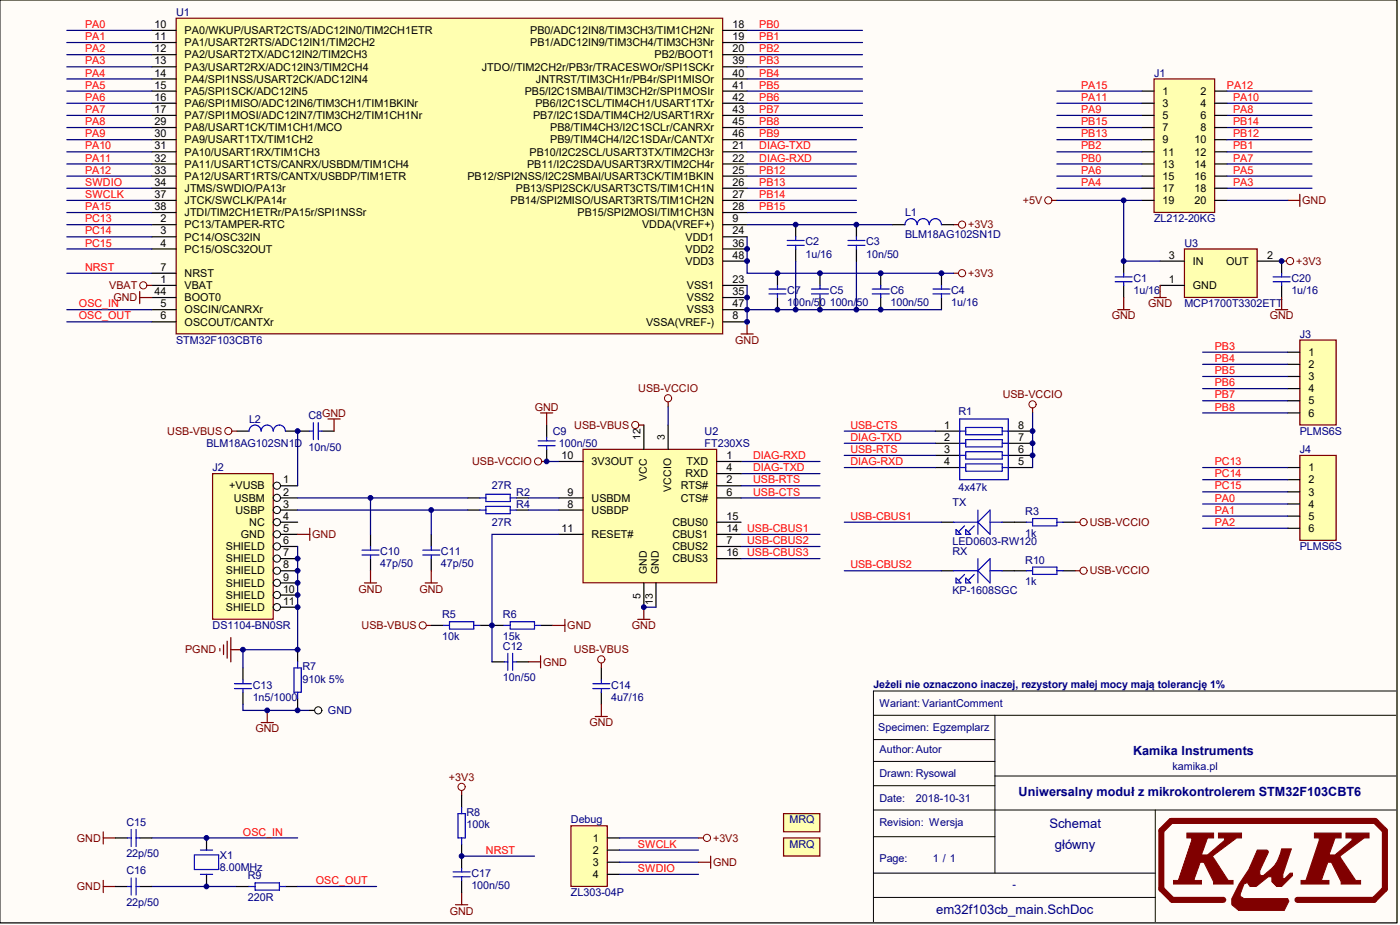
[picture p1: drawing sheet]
# Altium project em32f103cb.PrjPcb
NazwaProjektu: Uniwersalny modu³ z mikrokontrolerem STM32F103CBT6
1 sheet, 44 parts. Net scope: global (net labels, ports and power ports of the same name join across sheets).
Board files: em32f103cb.PcbDoc, em32f103cbf.PcbDoc

## Sheet em32f103cb_main.SchDoc
size A4; Organization: LARS Co Sp. J. K. Łagutko, A. Roman, J. Belino-Studziński; Address1: ul. Puławska 34 bud.6; Address2: 05-500 Piaseczno; Address3: telefony : (48-22) 750 66 01, 750 66 02, 750 66 03; Address4: E-mail:office@larsco.com.pl; SheetNumber: 1; SheetTotal: 1; Date: YYYY-MM-DD; CompanyName: LARS; _Wersja: -; _Wykonanie: -; _NazwaPlyty: SL_COMM_STER_v2_0; _NazwaWyrobu: Street lamp; _Rewizja: 2.0; _Konstruowal: Miroslaw Lach; _Opracowal: Miroslaw Lach; PageSetup: Record=PageOptionsŽCenterHorizontal=TrueŽCenterVertical=TrueŽPrintScale=0.97ŽXCorrection=1.00ŽYCorrection=1.00ŽPrintKind=0ŽBorderSize=5000000ŽLeftOffset=0ŽBottomOffset=0ŽOrientation=2ŽPaperLength=1000ŽPaperWidth=1000ŽScale=100ŽPaperSource=7ŽPrintQuality=-4ŽMediaType=1ŽDitherType=10ŽPaperKind=A4ŽPrintScaleMode=1; _NazwaDokumentu: SL_COMM_STER_v2_0; _RoHS: -; _Uwagi: -; Subtitle0: Schemat; Subtitle1: główny; LotOfPieces: 1

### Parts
C1  OtherParams: 1u/16  [0603-IPC]  (hidden comment: CL10B105KO8NNNC)
C2  OtherParams: 1u/16  [0603-IPC]  (hidden comment: CL10B105KO8NNNC)
C3  OtherParams: 10n/50  [0603-IPC]  (hidden comment: 06035C103KAT2A)
C4  OtherParams: 1u/16  [0603-IPC]  (hidden comment: CL10B105KO8NNNC)
C5  OtherParams: 100n/50  [0603-IPC]  (hidden comment: CL10B104JB8NNNC)
C6  OtherParams: 100n/50  [0603-IPC]  (hidden comment: CL10B104JB8NNNC)
C7  OtherParams: 100n/50  [0603-IPC]  (hidden comment: CL10B104JB8NNNC)
C8  OtherParams: 10n/50  [0603-IPC]  (hidden comment: 06035C103KAT2A)
C9  OtherParams: 100n/50  [0603-IPC]  (hidden comment: CL10B104JB8NNNC)
C10  OtherParams: 47p/50  [0603-IPC]  (hidden comment: CC0603JRNPO9BN470)
C11  OtherParams: 47p/50  [0603-IPC]  (hidden comment: CC0603JRNPO9BN470)
C12  OtherParams: 10n/50  [0603-IPC]  (hidden comment: 06035C103KAT2A)
C13  OtherParams: 1n5/1000  [1210]  (hidden comment: MCCA000836)
C14  OtherParams: 4u7/16  [0805]  (hidden comment: 0805YC475KAT2A)
C15  OtherParams: 22p/50  [0805]  (hidden comment: CL21C220JBANNNC)
C16  OtherParams: 22p/50  [0805]  (hidden comment: CL21C220JBANNNC)
C17  OtherParams: 100n/50  [0603-IPC]  (hidden comment: CL10B104JB8NNNC)
C20  OtherParams: 1u/16  [0603-IPC]  (hidden comment: CL10B105KO8NNNC)
Debug  ZL303-04P  [PLMS4S]
GND  LST1506  [LST1506]  (value not drawn)
J1  ZL212-20KG  [PLD20R]
J2  DS1104-BN0SR  [USBMS1B5]
J3  PLMS6S  [PLMS6S]
J4  PLMS6S  [PLMS6S]
L1  BLM18AG102SN1D  [0603-IPC]
L2  BLM18AG102SN1D  [0603-IPC]
LOGO1  MRQ_1_8  [MRQ_1_8]  (value not drawn)  (no BOM)
LOGO2  MRQ_1_8  [MRQ_1_8]  (value not drawn)  (no BOM)
R1  4x47k  [1206RP]
R2  OtherParams: 27R  [0603-IPC]  (hidden comment: 0603SAF270JT5E)
R3  OtherParams: 1k  [0603-IPC]  (hidden comment: 0603SAF1001T5E)
R4  OtherParams: 27R  [0603-IPC]  (hidden comment: 0603SAF270JT5E)
R5  OtherParams: 10k  [0603-IPC]  (hidden comment: 0603WGF10KT5E)
R6  OtherParams: 15k  [0603-IPC]  (hidden comment: 0603WGF15KT5E)
R7  OtherParams: 910k 5%  [2512]  (hidden comment: 25121WJ 910K T5E)
R8  OtherParams: 100k  [0805]  (hidden comment: 0805WAF 100K T5E)
R9  OtherParams: 220R  [0805]  (hidden comment: 0805WAF 220R T5E)
R10  OtherParams: 1k  [0603-IPC]  (hidden comment: 0603SAF1001T5E)
RX  KP-1608SGC  [D0603]
TX  LED0603-RW120  [D0603]
U1  STM32F103CBT6  [MS-026ABC]
U2  FT230XS  [MO-137AB]
U3  MCP1700T3302ETT  [SOT23-3]
X1  8.00MHz  [HC49SMP]

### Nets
+3V3: C4.1 C5.1 C6.1 C7.1 C20.1 Debug.1 L1.2 R8.1 U1.24(VDD1) U1.36(VDD2) U1.48(VDD3) U3.2(OUT)
+5V: C1.1 J1.19 U3.3(IN)
GND: C1.2 C2.2 C3.2 C4.2 C5.2 C6.2 C7.2 C8.1 C9.1 C10.2 C11.2 C12.1 C13.2 C14.2 C15.1 C16.1 C17.2 C20.2 Debug.3 GND.1 J1.20 J2.5(GND) R6.2 R7.2 U1.8(VSSA(VREF-)) U1.23(VSS1) U1.35(VSS2) U1.44(BOOT0) U1.47(VSS3) U2.5(GND) U2.13(GND) U3.1(GND)
PGND: C13.1 J2.6(SHIELD) J2.7(SHIELD) J2.8(SHIELD) J2.9(SHIELD) J2.10(SHIELD) J2.11(SHIELD) R7.1
USB-VBUS: C14.1 L2.2 R5.1 U2.12(VCC)
USB-VCCIO: C9.2 R1.5(R5) R1.6(R6) R1.7(R7) R1.8(R8) R3.2 R10.2 U2.3(VCCIO) U2.10(3V3OUT)
VBAT: U1.1(VBAT)
DIAG-RXD: R1.4(R4) U1.22(PB11/I2C2SDA/USART3RX/TIM2CH4r) U2.1(TXD)
DIAG-TXD: R1.2(R2) U1.21(PB10/I2C2SCL/USART3TX/TIM2CH3r) U2.4(RXD)
NRST: C17.1 R8.2 U1.7(NRST)
OSC_IN: C15.2 U1.5(OSCIN/CANRXr) X1.1
OSC_OUT: R9.2 U1.6(OSCOUT/CANTXr)
PA0: J4.4 U1.10(PA0/WKUP/USART2CTS/ADC12IN0/TIM2CH1ETR)
PA1: J4.5 U1.11(PA1/USART2RTS/ADC12IN1/TIM2CH2)
PA2: J4.6 U1.12(PA2/USART2TX/ADC12IN2/TIM2CH3)
PA3: J1.18 U1.13(PA3/USART2RX/ADC12IN3/TIM2CH4)
PA4: J1.17 U1.14(PA4/SPI1NSS/USART2CK/ADC12IN4)
PA5: J1.16 U1.15(PA5/SPI1SCK/ADC12IN5)
PA6: J1.15 U1.16(PA6/SPI1MISO/ADC12IN6/TIM3CH1/TIM1BKINr)
PA7: J1.14 U1.17(PA7/SPI1MOSI/ADC12IN7/TIM3CH2/TIM1CH1Nr)
PA8: J1.6 U1.29(PA8/USART1CK/TIM1CH1/MCO)
PA9: J1.5 U1.30(PA9/USART1TX/TIM1CH2)
PA10: J1.4 U1.31(PA10/USART1RX/TIM1CH3)
PA11: J1.3 U1.32(PA11/USART1CTS/CANRX/USBDM/TIM1CH4)
PA12: J1.2 U1.33(PA12/USART1RTS/CANTX/USBDP/TIM1ETR)
PA15: J1.1 U1.38(JTDI/TIM2CH1ETRr/PA15r/SPI1NSSr)
PB0: J1.13 U1.18(PB0/ADC12IN8/TIM3CH3/TIM1CH2Nr)
PB1: J1.12 U1.19(PB1/ADC12IN9/TIM3CH4/TIM3CH3Nr)
PB2: J1.11 U1.20(PB2/BOOT1)
PB3: J3.1 U1.39(JTDO//TIM2CH2r/PB3r/TRACESWOr/SPI1SCKr)
PB4: J3.2 U1.40(JNTRST/TIM3CH1r/PB4r/SPI1MISOr)
PB5: J3.3 U1.41(PB5/I2C1SMBAI/TIM3CH2r/SPI1MOSIr)
PB6: J3.4 U1.42(PB6/I2C1SCL/TIM4CH1/USART1TXr)
PB7: J3.5 U1.43(PB7/I2C1SDA/TIM4CH2/USART1RXr)
PB8: J3.6 U1.45(PB8/TIM4CH3/I2C1SCLr/CANRXr)
PB9: U1.46(PB9/TIM4CH4/I2C1SDAr/CANTXr)
PB12: J1.10 U1.25(PB12/SPI2NSS/I2C2SMBAI/USART3CK/TIM1BKIN)
PB13: J1.9 U1.26(PB13/SPI2SCK/USART3CTS/TIM1CH1N)
PB14: J1.8 U1.27(PB14/SPI2MISO/USART3RTS/TIM1CH2N)
PB15: J1.7 U1.28(PB15/SPI2MOSI/TIM1CH3N)
PC13: J4.1 U1.2(PC13/TAMPER-RTC)
PC14: J4.2 U1.3(PC14/OSC32IN)
PC15: J4.3 U1.4(PC15/OSC32OUT)
SWCLK: Debug.2 U1.37(JTCK/SWCLK/PA14r)
SWDIO: Debug.4 U1.34(JTMS/SWDIO/PA13r)
USB-CBUS1: TX.CATH U2.14(CBUS1)
USB-CBUS2: RX.CATH U2.7(CBUS2)
USB-CBUS3: U2.16(CBUS3)
USB-CTS: R1.1(R1) U2.6(CTS#)
USB-RTS: R1.3(R3) U2.2(RTS#)
NetC2_1: C2.1 C3.1 L1.1 U1.9(VDDA(VREF+))
NetC8_2: C8.2 J2.1(+VUSB) L2.1
NetC10_1: C10.1 J2.2(USBM) R2.1
NetC11_1: C11.1 J2.3(USBP) R4.1
NetC12_2: C12.2 R5.2 R6.1 U2.11(RESET#)
NetC16_2: C16.2 R9.1 X1.2
NetR2_2: R2.2 U2.9(USBDM)
NetR3_1: R3.1 TX.ANOD
NetR4_2: R4.2 U2.8(USBDP)
NetR10_1: R10.1 RX.ANOD

Not connected (* = marked no-connect by the designer): J2 4(NC); U2 15(CBUS0)
